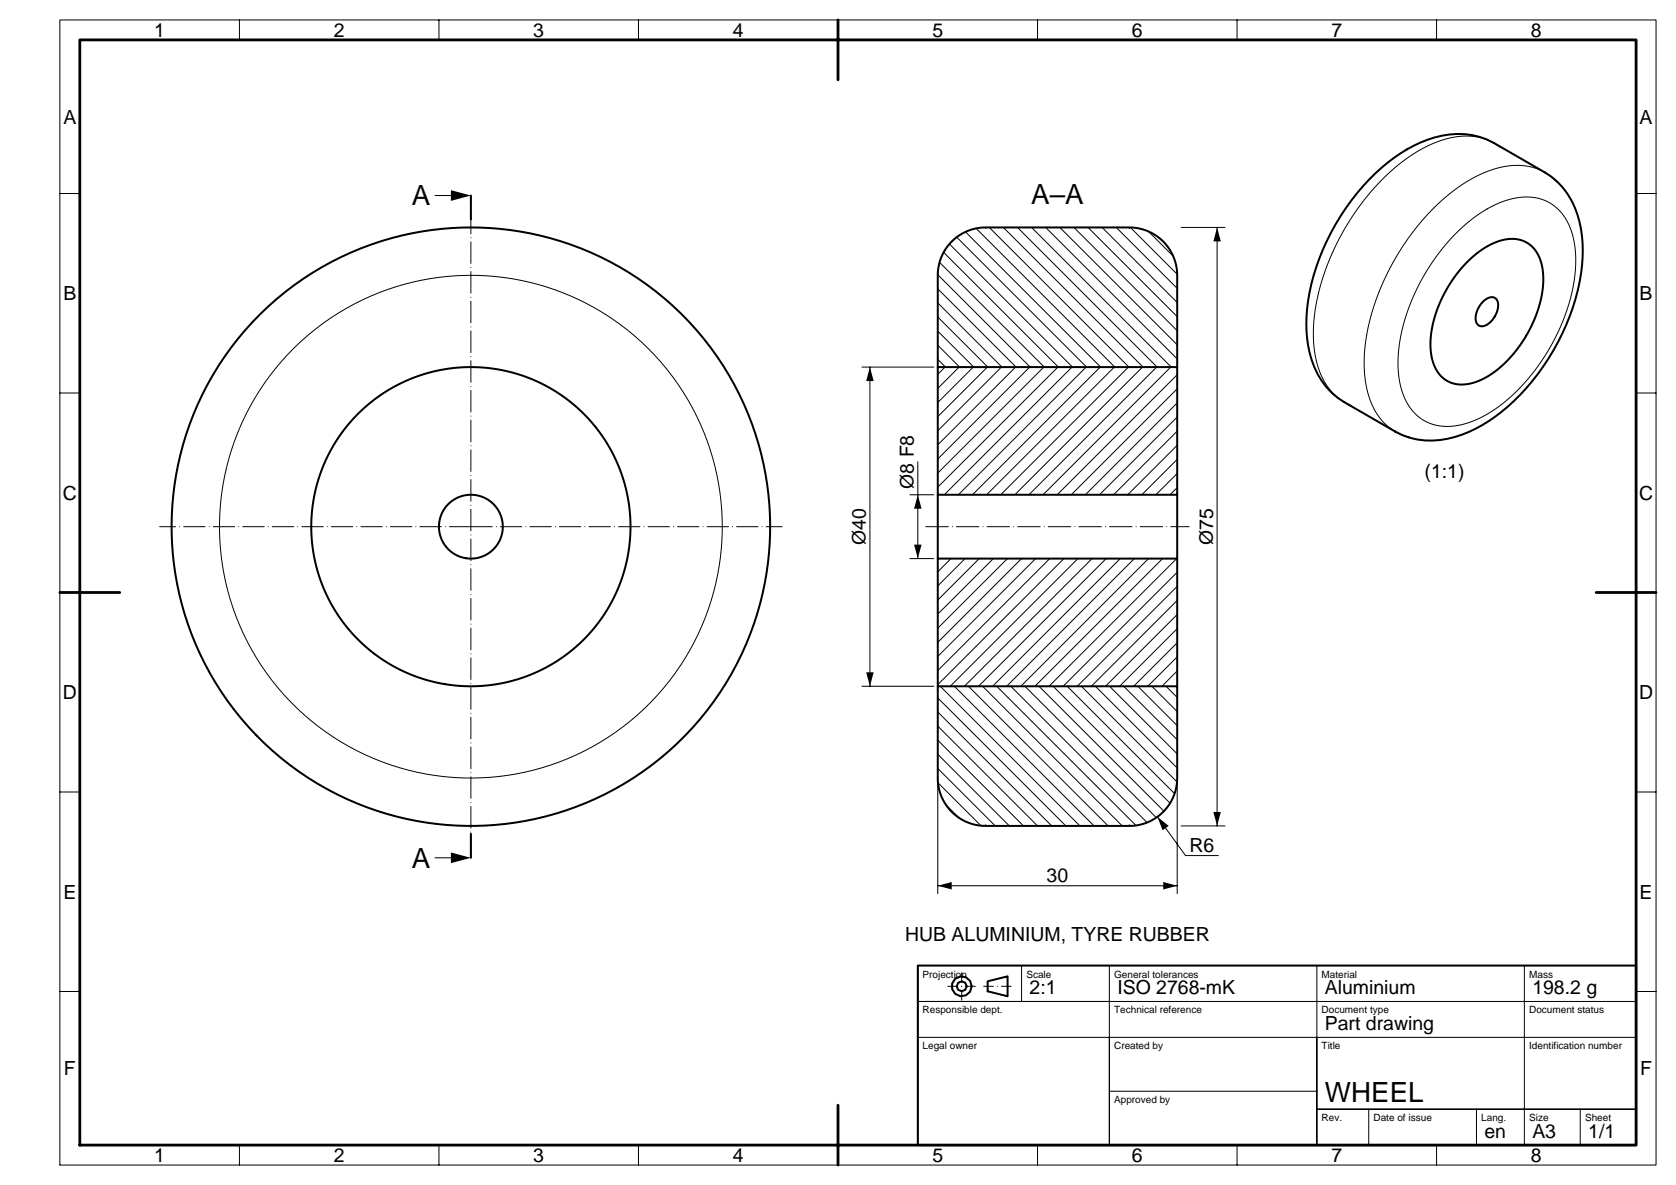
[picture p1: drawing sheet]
<svg xmlns="http://www.w3.org/2000/svg" width="420mm" height="297mm" viewBox="0 0 420 297" stroke-linecap="round" stroke-linejoin="round" font-family="sans-serif">
<path d="M113 47.7l5 1.3-5 1.3zM305 57l.9 3.5h-1.8zM218 92l.9 3.5h-1.8zM230 124l.9 3.5h-1.8zM229.1 136.5h1.8l-.9 3.5zM217.1 168.5h1.8l-.9 3.5zM113 213.7l5 1.3-5 1.3zM290 204.7l2.9 2.3-1.6 1.1zM304.1 203.5h1.8l-.9 3.5zM235 222l3.5-.9v1.8zM291.5 221.1l3.5 .9-3.5 .9z" fill="#000"/>
<g fill="none" stroke="#000" stroke-width=".25">
<path d="M15 5h400v287h-400zM60 5v5M110 5v5M160 5v5M210 5v5M260 5v5M310 5v5M360 5v5M376 36.9a15 15 0 0 0-14.2-1.9 42 42 0 0 0-19.3 14.4 58.6 58.6 0 0 0-13.4 33 22.7 22.7 0 0 0 4.4 15.6 12.7 12.7 0 0 0 5.1 3.6M15 48.5h5M109 49h5M239.7 59.4l32.6 32.6"/>
<path d="M242 58.1l33.8 33.9M244.6 57.2l34.8 34.8M247 57v.3M247.9 57l35 35M251.4 57l35 35M255 57l35 35M258.5 57l35 35M262.1 57l32.9 33M265.6 57l29.4 29.4M269.1 57l25.9 25.9M272.7 57l22.3 22.3M276.2 57l18.8 18.8"/>
<path d="M279.7 57l15.3 15.3M283 57v.3M283.3 57l11.7 11.7M287.8 58l6.2 6.2M296 57h11M305 57v150M365.2 58.1a27.7 27.7 0 0 1 16.3-8.7 11.6 11.6 0 0 1 12.5 9.3 34.8 34.8 0 0 1-2.4 21.8 48.2 48.2 0 0 1-19.4 23.5 17 17 0 0 1-13.7 2.2 12.9 12.9 0 0 1-7.8-10.6 39.9 39.9 0 0 1 5.1-24.6 52.1 52.1 0 0 1 9.4-12.9zM390.2 45.7a14.2 14.2 0 0 0-14.8-3.6 40.2 40.2 0 0 0-19.4 13.6 59.1 59.1 0 0 0-14.1 34 22.7 22.7 0 0 0 4.4 15.6 12.7 12.7 0 0 0 7 4.3M410 48.5h5M235 72.4l19.6 19.6M235 75.9l16.1 16.1M235 79.5l12.6 12.5"/>
<path d="M235 68.8l23.2 23.2M235.4 65.8l26.3 26.2M236.5 63.2l28.7 28.8M237.9 61.2l30.9 30.8M15 98.5h5M216 92h18M218 92v80M235 83l9 9M235 86.5l5.5 5.5M235 90.1l1.9 1.9M236.8 92l-1.8 1.8M240.4 92l-5.4 5.4"/>
<path d="M243.9 92l-8.9 8.9M247.4 92l-12.4 12.4M251 92l-16 16M254.5 92l-19.5 19.5M258 92l-23 23M261.6 92l-26.6 26.6M265.1 92l-30.1 30.1M268.6 92l-32 32M272.2 92l-32 32M275.7 92l-32 32M279.2 92l-32 32M282.8 92l-32 32"/>
<path d="M286.3 92l-32 32M289.8 92l-32 32M293.4 92l-32 32M295 97.5l-26.5 26.5M295 93.9l-30.1 30.1M410 98.5h5M230 115.7v24.3M295 108.1l-15.9 15.9M295 104.5l-19.5 19.5M295 101l-23 23M295 118.7l-5.3 5.3M295 115.1l-8.9 8.9"/>
<path d="M295 111.6l-12.4 12.4M228 124h6M295 122.2l-1.8 1.8M15 148.5h5M228 140h6M238.3 140l-3.3 3.3M241.8 140l-6.8 6.9M245.4 140l-10.4 10.4M248.9 140l-13.9 13.9M252.5 140l-17.5 17.5M256 140l-21 21M259.5 140l-24.5 24.5"/>
<path d="M263.1 140l-28.1 28.1M266.6 140l-31.6 31.6M270.1 140l-32 32M273.7 140l-32 32M277.2 140l-32 32M280.7 140l-32 32M284.3 140l-32 32M287.8 140l-32 32M291.3 140l-32 32M294.9 140l-32 32M295 157.6l-14.4 14.4M295 154l-18 18"/>
<path d="M295 150.5l-21.5 21.5M295 147l-25 25M295 143.4l-28.6 28.6M410 148.5h5M216 172h18M235 174.9l32.1 32.1M235 178.4l28.6 28.6M235.6 172l35 35M239.2 172l35 35M242.7 172l35 35M246.2 172l35 35M249.8 172l34.9 34.9"/>
<path d="M253.3 172l34.2 34.1M256.8 172l33 32.9M260.4 172l31.3 31.3M263.9 172l29.3 29.3M267.4 172l26.9 26.9M271 172l24 24M274.5 172l20.5 20.5M278.1 172l16.9 16.9M281.6 172l13.4 13.4M285.1 172l9.9 9.9M288.7 172l6.3 6.3M292.2 172l2.8 2.8"/>
<path d="M295 171.7l-.3 .3M295 168.2l-3.8 3.8M295 164.6l-7.4 7.4M295 161.1l-10.9 10.9M15 198.5h5M235 182l25 25M235 185.5l21.5 21.5M235 189.1l18 17.9M235 192.6l14.4 14.4M235 196.4v27.6M235.1 196.2l10.7 10.7M295 196.4v27.6"/>
<path d="M410 198.5h5M109 215h5M237 201.7l3.3 3.3M247 206.7v.3M283 206.7v.3M290 204.7l7.1 9.7h8.2M296 207h11M235 222h60M15 248.5h5M256 242v9M278 242v9M330 242v45v-27"/>
<path d="M382 242v45M410 251v-9h-180v45h180v-36h-180h48v36v-27h132M410 248.5h5M230 260h48M278 273.5h52M330 278h80zM343 278v9M370 278v9M396 278v9M60 287v5M110 287v5M160 287v5"/>
<path d="M210 287v5M260 287v5M310 287v5M360 287v5"/>
<circle cx="118" cy="132" r="63"/>
</g>
<path d="M237.5 247.2h7M241 250.7v-7M246.5 247.2h7" fill="none" stroke="#000" stroke-width=".25" stroke-dasharray="2.4 1 0 1"/>
<path d="M118 132h-78M118 132h78M118 215v-166" fill="none" stroke="#000" stroke-width=".25" stroke-dasharray="5.4 1 0 1"/>
<path d="M232 132h66" fill="none" stroke="#000" stroke-width=".25" stroke-dasharray="5.6 1 0 1"/>
<path d="M118 49v6M118 215v-6" fill="none" stroke="#000" stroke-width=".5" stroke-dasharray="11.5 2 0 2"/>
<g fill="none" stroke="#000" stroke-width=".5">
<path d="M343.1 45a44.5 44.5 0 0 1 7.8-6.5l5-2.7 3.5-1.3 2.9-.6 2.7-.3 3.9 .3 2.7 .7 2.8 1.3 14.4 8.4 1.9 1.7 2.1 2.5 1.8 3.4 1.2 3.6 .6 3.6 .2 3.7-.2 3.8-.5 3.6a51.6 51.6 0 0 1-3.6 11.6 55.9 55.9 0 0 1-16.6 21.9l-2.8 1.9-3.1 1.9-5.2 2-2.9 .6-2.7 .3-3.2-.2-2.6-.5-3.6-1.5-12.7-7.4-2.7-1.9-1.8-1.9-2.2-3.2-1.2-2.6-.8-2.8a33.2 33.2 0 0 1-.6-11 57.4 57.4 0 0 1 15.5-32.4zM367.9 65.4a16.6 16.6 0 0 1 11.3-5.5 7.6 7.6 0 0 1 7.2 6.9 26.7 26.7 0 0 1-4.8 18.8 23.6 23.6 0 0 1-13 10.5 7.6 7.6 0 0 1-9.8-6.4 26 26 0 0 1 4.2-18.1l2.1-3zM371.7 75.6l1.4-1h1.3l.8 .7 .2 1.5-.4 1.8-1 1.6-1.4 1.2-1.4 .4-.6-.2-.5-.5-.3-.7v-.9l.5-2zM235 92h60M235 124h60v71a12 12 0 0 1-12 12h-36a12 12 0 0 1-12-12v-126a12 12 0 0 1 12-12h36a12 12 0 0 1 12 12v55M235 140h60M235 172h60M230 242h180v45h-180zM247.5 245.9l5-1.2v5l-5-1.2z"/>
<circle cx="118" cy="132" r="8"/>
<circle cx="118" cy="132" r="75"/>
<circle cx="118" cy="132" r="40"/>
<circle cx="241" cy="247.2" r="2.5"/>
<circle cx="241" cy="247.2" r="1.25"/>
</g>
<path d="M20 10h390v277h-390zM210 5v15M15 148.5h15M400 148.5h15M210 277v15" fill="none" stroke="#000" stroke-width=".7"/>
<g font-size="7">
<text x="103.2" y="51.5">A</text>
<text x="258.4" y="51">A–A</text>
<text x="103.2" y="217.5">A</text>
<text x="332" y="276.2">WHEEL</text>
</g>
<g font-size="4.9">
<text x="38.6" y="9.3">1</text>
<text x="83.6" y="9.3">2</text>
<text x="133.6" y="9.3">3</text>
<text x="183.6" y="9.3">4</text>
<text x="233.6" y="9.3">5</text>
<text x="283.6" y="9.3">6</text>
<text x="333.6" y="9.3">7</text>
<text x="383.6" y="9.3">8</text>
<text x="15.9" y="31">A</text>
<text x="410.9" y="31">A</text>
<text x="15.9" y="75.2">B</text>
<text x="410.9" y="75.2">B</text>
<text x="357" y="119.9">(1:1)</text>
<text x="15.7" y="125.3">C</text>
<text x="229" y="122.5" transform="rotate(-90 229 122.5)">Ø8 F8</text>
<text x="410.7" y="125.3">C</text>
<text x="217" y="136.6" transform="rotate(-90 217 136.6)">Ø40</text>
<text x="304" y="136.6" transform="rotate(-90 304 136.6)">Ø75</text>
<text x="15.7" y="175.3">D</text>
<text x="410.7" y="175.3">D</text>
<text x="298.1" y="213.4">R6</text>
<text x="262.3" y="221">30</text>
<text x="15.9" y="225.3">E</text>
<text x="410.9" y="225.3">E</text>
<text x="226.8" y="235.8">HUB ALUMINIUM, TYRE RUBBER</text>
<text x="258" y="249.2">2:1</text>
<text x="280" y="249.2">ISO 2768-mK</text>
<text x="332" y="249.2">Aluminium</text>
<text x="384" y="249.2">198.2 g</text>
<text x="332" y="258.2">Part drawing</text>
<text x="16" y="269.5">F</text>
<text x="411" y="269.5">F</text>
<text x="372" y="285.2">en</text>
<text x="384" y="285.2">A3</text>
<text x="398" y="285.2">1/1</text>
<text x="38.6" y="291.3">1</text>
<text x="83.6" y="291.3">2</text>
<text x="133.6" y="291.3">3</text>
<text x="183.6" y="291.3">4</text>
<text x="233.6" y="291.3">5</text>
<text x="283.6" y="291.3">6</text>
<text x="333.6" y="291.3">7</text>
<text x="383.6" y="291.3">8</text>
</g>
<g font-size="2.5">
<text x="231.2" y="245">Projection</text>
<text x="257.2" y="245">Scale</text>
<text x="279.2" y="245">General tolerances</text>
<text x="331.2" y="245">Material</text>
<text x="383.2" y="245">Mass</text>
<text x="231.2" y="254">Responsible dept.</text>
<text x="279.2" y="254">Technical reference</text>
<text x="331.2" y="254">Document type</text>
<text x="383.2" y="254">Document status</text>
<text x="231.2" y="263">Legal owner</text>
<text x="279.2" y="263">Created by</text>
<text x="331.2" y="263">Title</text>
<text x="383.2" y="263">Identification number</text>
<text x="279.2" y="276.5">Approved by</text>
<text x="331.2" y="281">Rev.</text>
<text x="344.2" y="281">Date of issue</text>
<text x="371.2" y="281">Lang.</text>
<text x="383.2" y="281">Size</text>
<text x="397.2" y="281">Sheet</text>
</g>
</svg>
